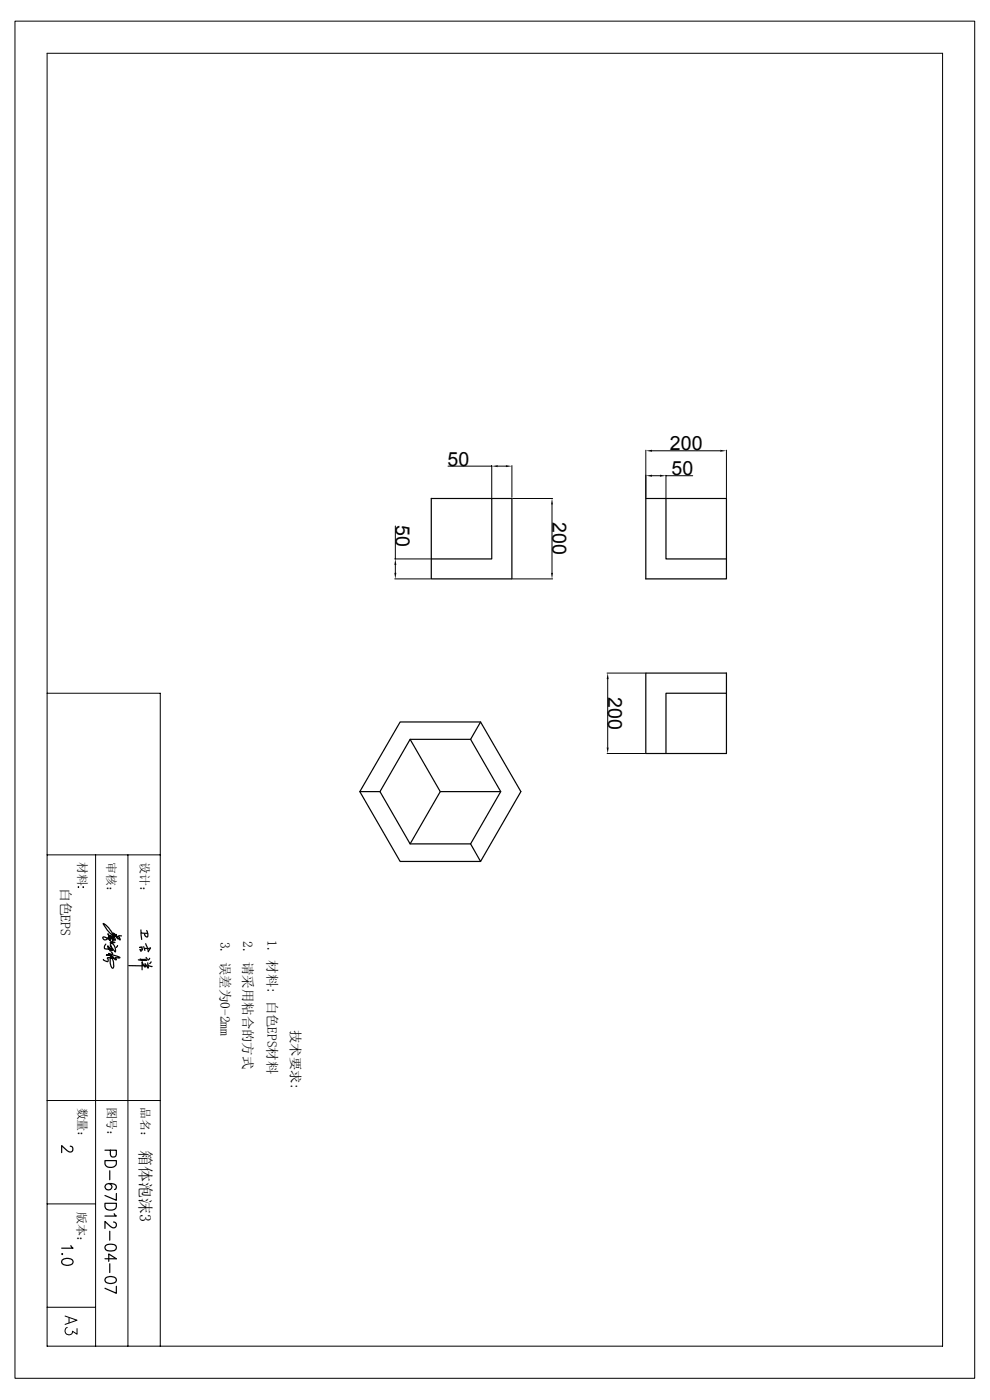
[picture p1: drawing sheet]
<svg xmlns="http://www.w3.org/2000/svg" width="210mm" height="297mm" viewBox="0 0 210 297" stroke-linecap="round" stroke-linejoin="round" font-family="sans-serif">
<g fill="none" stroke="#000" stroke-width=".25">
<path d="M91.5 105.7h17.1v17.1h-17.1zM104.3 105.7v12.9h-12.8M137 105.7h17.1v17.1h-17.1zM141.3 105.7v12.9h12.8M87 156.8l6.4 11.1M99.8 156.8l2.1-3.6 8.6 14.7-8.6 14.9-2.1-3.8M99.8 156.8h-12.8l-6.4 11.1M99.8 156.8l6.4 11.1-6.4 11.1M101.9 153.2h-17l-8.6 14.7M137 142.8h17.1v17.1h-17.1zM154.1 147.1h-12.8v12.8M80.6 167.9h-4.3l8.6 14.9h17"/>
<path d="M80.6 167.9l6.4 11.1h12.8M106.2 167.9h-12.8l-6.4 11.1M25.8 198.5l-.7 .1 .4 .6-.1 .2-.8-1.2 .4 1-1-1.2 .3 .7a6.8 6.8 0 0 1-2.4-2.8 6.2 6.2 0 0 1 2.6 3.6l-.3-.2-.3-.7v1.1l-.4-1.3 .2 .7-.8-1 .5 1.1-.1 .2-.2-.7a.69 .69 0 0 1-.4 .6 .69 .69 0 0 1-.8-.1l-.1-.3a1.25 1.25 0 0 1 1.4 .5 1.29 1.29 0 0 0 1.2 .5l-1 .1a1.62 1.62 0 0 1 1.1 2l-.8-.9-.2-.7 .3 1.3-.9-1a1.06 1.06 0 0 0 .5 1h.1a.23 .23 0 0 0-.1-.3 .23 .23 0 0 0-.2 0l-.8-.1a.6 .6 0 0 1 0-1M29.9 197.3v.7h1.4M29.9 198l.2 1.3M31.1 197.4a1.24 1.24 0 0 1 .1 1.4l-.5-.3v-.4M23.6 201.9l.3 .3-.1 .3-.8-.2 .3 .1-.1 .2h-.6a4.8 4.8 0 0 1 2.8 .5l-.1 .1h-.8l.2 .3a.49 .49 0 0 1-.7-.4l-.6-.4 .4 .6 .3 .9a1.01 1.01 0 0 1-.2 1.2l-.5-.9v-1.3a.3 .3 0 0 1 .3-.3 .3 .3 0 0 1 .3 .3h-1.2l.1 .3v.5l-1-.3v-.2M24.9 200.6l-.3 .4M30.2 200.9l-.6 .1h.4l.1 .2v.3l-.4-.1 .2 .4M30.5 200.8l.2 .8M30.9 200.2l.6 1.7 .4-.8M31 203.1a.34 .34 0 0 1 .2 .5 .34 .34 0 0 1-.4 .2l-1.5-.2"/>
<path d="M31 203.5h-1.3l.4 .1 .1 .3M31.3 204.7l-1.3 .2h-2.7M31.3 204.3l.1 1.1-.6-.9v.7l-.7-1.1v1.6M31.5 204.8l.8 .2M31.7 203.3l-.2 .4M31.9 201.1l-1.3 .1M32 204l-.3 .4M14.9 243.2h.3a.66 .66 0 0 1-.2 1.2l-.8-.3-1.1-1.1v1.5M22.3 246.2h2.4a1.28 1.28 0 0 1-.8 1.4 1.28 1.28 0 0 1-1.5-.4zM22.3 255.3h2.4a1.3 1.3 0 0 1-.7 1.4 1.3 1.3 0 0 1-1.6-.4zM22.3 244h2.4v.9a.65 .65 0 0 1-.7 .6 .65 .65 0 0 1-.6-.6v-.9M23.1 251.1a.68 .68 0 0 1 .5 .9 .68 .68 0 0 1-1 .3 .68 .68 0 0 1 0-1.1 2.15 2.15 0 0 1 2 .2 .58 .58 0 0 1-.3 .9"/>
<path d="M23.3 248.4v1.9M24.1 259.2l.3 .1 .3 .3v.5a.72 .72 0 0 1-1.3 .1l-1.1-1.1v1.5M24.2 257.5l.5 .5h-2.4M24.7 253.2v1.4l-2.4-1M13.2 267.3a1.59 1.59 0 0 1 2.3 .3v.2a1.45 1.45 0 0 1-2.4 0zM13.3 266h-.2l.1 .1M15 264.2l.5 .6h-2.4M22.3 267h2.4l-1.6-1v1.6M22.4 264.2a2.06 2.06 0 0 1 2.2 0 .68 .68 0 0 1-.4 1.1 2.29 2.29 0 0 1-1.8-.2l-.1-.3zM22.4 271.1a1.59 1.59 0 0 1 2.3 .3v.3a1.45 1.45 0 0 1-2.4 0zM23.3 261.2v1.9M23.3 268.1v1.9"/>
<path d="M24.7 272.9v1.5l-2.4-1.1"/>
</g>
<g fill="none" stroke="#000" stroke-width=".21">
<path d="M3.2 4.5h203.6v287.9h-203.6zM10 11.3h189.9v274.3h-189.9zM95 98.9h9.3M104.3 98.8v6.8M105.6 98.9h1.7M108.6 98.8v6.7M137 95.5v10.1M138.3 95.6h14.5M154.1 95.5v10.1M83.7 118.6h7.6M83.9 111.6v7M83.9 119.8v1.7"/>
<path d="M108.8 105.7h8.4M117.1 107v14.5M138.3 100.9h1.7M141.3 100.8v4.8M141.3 100.9h5.6M83.7 122.8h7.6M108.8 122.8h8.4M10 147.1h24v138.5M128.8 142.8h8M128.8 159.9h8M128.9 144.1v14.5M10 181.4h24"/>
<path d="M16.6 188.2h.1l-.1 .1zM17.6 188.2h.1v.1zM20.3 181.4v104.2M27.1 181.4v104.2M10 233.5h24M10 255.4h10.3M10 277.3h10.3M13.8 279.2l2.5 .9-2.5 .9M14.6 279.5v1.1M14.3 281.6a.81 .81 0 0 0-.2 1.4 .81 .81 0 0 0 1.3-.6l.9 .6v-1.1"/>
</g>
<path d="M104.3 98.9l1.3-.2v.4zM107.3 98.7l1.3 .2-1.3 .2zM137 95.6l1.3-.2v.4zM152.8 95.4l1.3 .2-1.3 .2zM83.9 118.6l.2 1.2h-.4zM117.1 105.7l.2 1.3h-.4zM137 100.9l1.3-.2v.4zM140 100.7l1.3 .2-1.3 .2zM83.7 121.5h.4l-.2 1.3zM116.9 121.5h.4l-.2 1.3zM128.9 142.8l.2 1.3h-.4zM128.7 158.6h.4l-.2 1.3z" fill="#000"/>
<g font-size="4.1">
<text x="142.1" y="95.5">200</text>
<text x="94.9" y="98.8">50</text>
<text x="142.5" y="100.8">50</text>
<text x="83.9" y="111.5" transform="rotate(90 83.9 111.5)">50</text>
<text x="117.2" y="110.8" transform="rotate(90 117.2 110.8)">200</text>
<text x="129" y="147.9" transform="rotate(90 129 147.9)">200</text>
</g>
<text font-size="3.4" x="29.6" y="244" transform="rotate(90 29.6 244)">箱体泡沫3</text>
<text font-size="2.9" x="12.9" y="188.3" transform="rotate(90 12.9 188.3)">白色EPS</text>
<g font-size="2.8">
<text x="46.8" y="199.8" transform="rotate(90 46.8 199.8)">3. 误差为0-2mm</text>
<text x="51.6" y="199.7" transform="rotate(90 51.6 199.7)">2. 请采用粘合的方式</text>
<text x="56.8" y="199.4" transform="rotate(90 56.8 199.4)">1. 材料: 白色EPS材料</text>
<text x="61.7" y="218.5" transform="rotate(90 61.7 218.5)">技术要求:</text>
</g>
<g font-size="2.5">
<text x="16.6" y="183" transform="rotate(90 16.6 183)">材料</text>
<text x="22.7" y="182.9" transform="rotate(90 22.7 182.9)">审核：</text>
<text x="29.8" y="182.9" transform="rotate(90 29.8 182.9)">设计：</text>
<text x="16.6" y="235" transform="rotate(90 16.6 235)">数量：</text>
<text x="22.8" y="234.7" transform="rotate(90 22.8 234.7)">图号：</text>
<text x="30" y="234.8" transform="rotate(90 30 234.8)">品名：</text>
<text x="16.5" y="257" transform="rotate(90 16.5 257)">版本：</text>
</g>
</svg>
